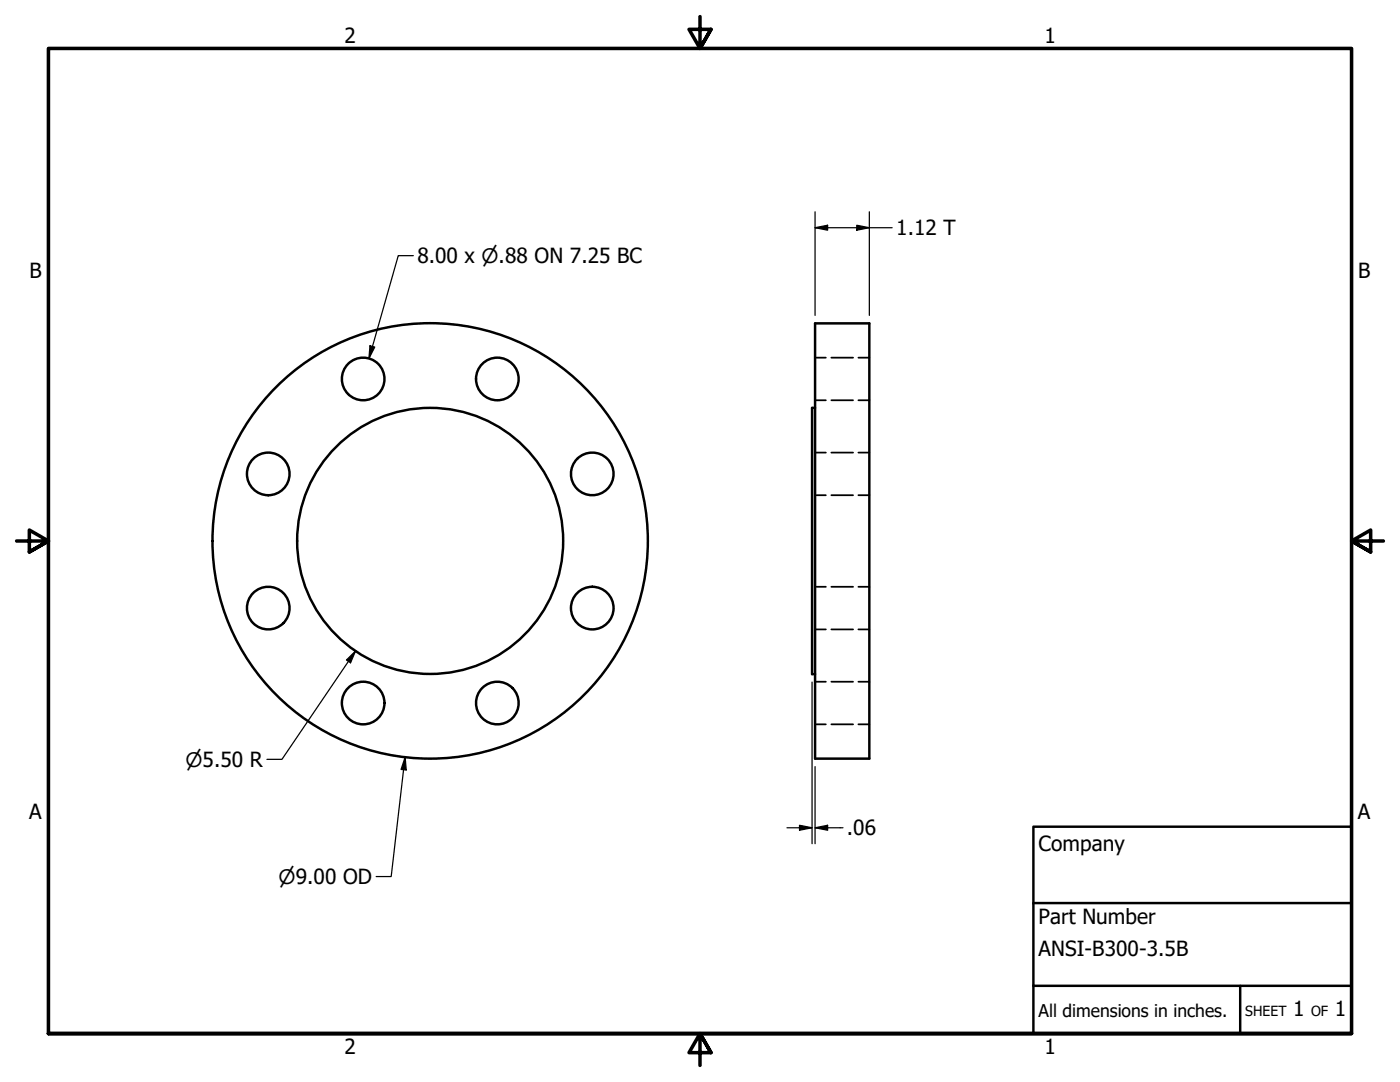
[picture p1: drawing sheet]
<svg xmlns="http://www.w3.org/2000/svg" width="279mm" height="216mm" viewBox="0 0 279 216" stroke-linecap="round" stroke-linejoin="round" font-family="sans-serif">
<!-- layer: Visible (ANSI) -->
<g fill="none" stroke="#000" stroke-width=".49">
<path d="M162.7 64.5h10.8v86.9h-10.8zM162.7 81.4h-.6v53.1h.6"/>
<circle cx="72.5" cy="75.6" r="4.3"/>
<circle cx="99.3" cy="75.6" r="4.3"/>
<circle cx="53.5" cy="94.6" r="4.3"/>
<circle cx="118.2" cy="94.6" r="4.3"/>
<circle cx="85.9" cy="107.9" r="26.5"/>
<circle cx="85.9" cy="107.9" r="43.4"/>
<circle cx="53.5" cy="121.3" r="4.3"/>
<circle cx="118.2" cy="121.3" r="4.3"/>
<circle cx="72.5" cy="140.3" r="4.3"/>
<circle cx="99.3" cy="140.3" r="4.3"/>
</g>
<!-- layer: Hidden (ANSI) -->
<g fill="none" stroke="#000" stroke-width=".35">
<path d="M162.7 79.9h2.1M162.7 71.4h2.1M165.9 79.9h4.4M165.9 71.4h4.4M171.3 79.9h2.2M171.3 71.4h2.2M162.7 98.8h2.1M162.7 90.3h2.1M165.9 98.8h4.4M165.9 90.3h4.4M171.3 98.8h2.2M171.3 90.3h2.2"/>
<path d="M162.7 117.1h2.1M165.9 117.1h4.4M171.3 117.1h2.2M162.7 125.6h2.1M162.7 136h2.1M165.9 125.6h4.4M165.9 136h4.4M171.3 125.6h2.2M171.3 136h2.2M162.7 144.5h2.1M165.9 144.5h4.4M171.3 144.5h2.2"/>
</g>
<!-- layer: Border (ANSI) -->
<path d="M139.7 3.3v6.4l-2.2-3.8h4.4l-2.2 3.8 2.2-3.8M3.3 107.9h6.4l-3.8-2.1v4.3l3.8-2.2-3.8 2.2M276.1 107.9h-6.4l3.8-2.1v4.3l-3.8-2.2 3.8 2.2M9.7 206.2v-196.5h260v196.5h-260h260M141.9 210l-2.2-3.8 2.2 3.8h-4.4l2.2-3.8v6.4" fill="none" stroke="#000" stroke-width=".71"/>
<!-- layer: Title (ANSI) -->
<path d="M206.2 165h63.5v41.2h-63.5zM206.2 196.7h63.5M206.2 180.2h63.5M247.5 196.7v9.5" fill="none" stroke="#000" stroke-width=".49"/>
<!-- layer: Dimension (ANSI) -->
<g fill="none" stroke="#000" stroke-width=".25">
<path d="M82.5 51h-3l-5.9 20.5M162.7 45.4l2.5-.5v1zM162.7 45.4h15.3M162.7 42.3v20.6M171 44.9l2.5 .5-2.5 .5zM173.5 42.3v20.6M73.8 69l1 .3-1.2 2.2zM69.1 131.7l1.8-1.8-.9 2.4zM70.9 129.9l-14.6 21.6h-3M162.1 136.1v32.2M80.9 151.1l.2 2.5-1.1-.1zM80.9 151.1l-2.8 23.8h-3"/>
<path d="M162.7 153v15.3M157.1 165.2h5M159.6 164.7l2.5 .5-2.5 .5zM162.7 165.2l2.5-.5v1zM162.7 165.2h5.5"/>
</g>
<g fill="#000">
<path d="M162.7 45.4l2.5-.5v1z" fill-rule="evenodd"/>
<path d="M171 44.9l2.5 .5-2.5 .5z" fill-rule="evenodd"/>
<path d="M73.8 69l1 .3-1.2 2.2z" fill-rule="evenodd"/>
<path d="M69.1 131.7l1.8-1.8-.9 2.4z" fill-rule="evenodd"/>
<path d="M80.9 151.1l.2 2.5-1.1-.1z" fill-rule="evenodd"/>
<path d="M159.6 164.7l2.5 .5-2.5 .5z" fill-rule="evenodd"/>
<path d="M162.7 165.2l2.5-.5v1z" fill-rule="evenodd"/>
</g>
<g font-size="4.2">
<text x="68.7" y="8.6">2</text>
<text x="208.4" y="8.6">1</text>
<text x="178.9" y="47">1.12 T</text>
<text x="83.3" y="52.5">8.00 x ⌀.88 ON 7.25 BC</text>
<text x="5.9" y="55.5">B</text>
<text x="271" y="55.5">B</text>
<text x="5.8" y="163.4">A</text>
<text x="169" y="166.7">.06</text>
<text x="271" y="163.4">A</text>
<text x="207.3" y="169.8">Company</text>
<text x="207.3" y="184.4">Part Number</text>
<text x="207.3" y="190.7">ANSI-B300-3.5B</text>
<text x="258.1" y="202.8">1</text>
<text x="266.4" y="202.8">1</text>
<text x="68.7" y="210.3">2</text>
<text x="208.4" y="210.3">1</text>
</g>
<g font-size="4">
<text x="37" y="153">⌀5.50 R</text>
<text x="55.6" y="176.4">⌀9.00 OD</text>
</g>
<text font-size="3.5" x="207.3" y="202.9">All dimensions in inches.</text>
<g font-size="2.8">
<text x="248.5" y="202.8">SHEET</text>
<text x="261.7" y="202.8">OF</text>
</g>
</svg>
